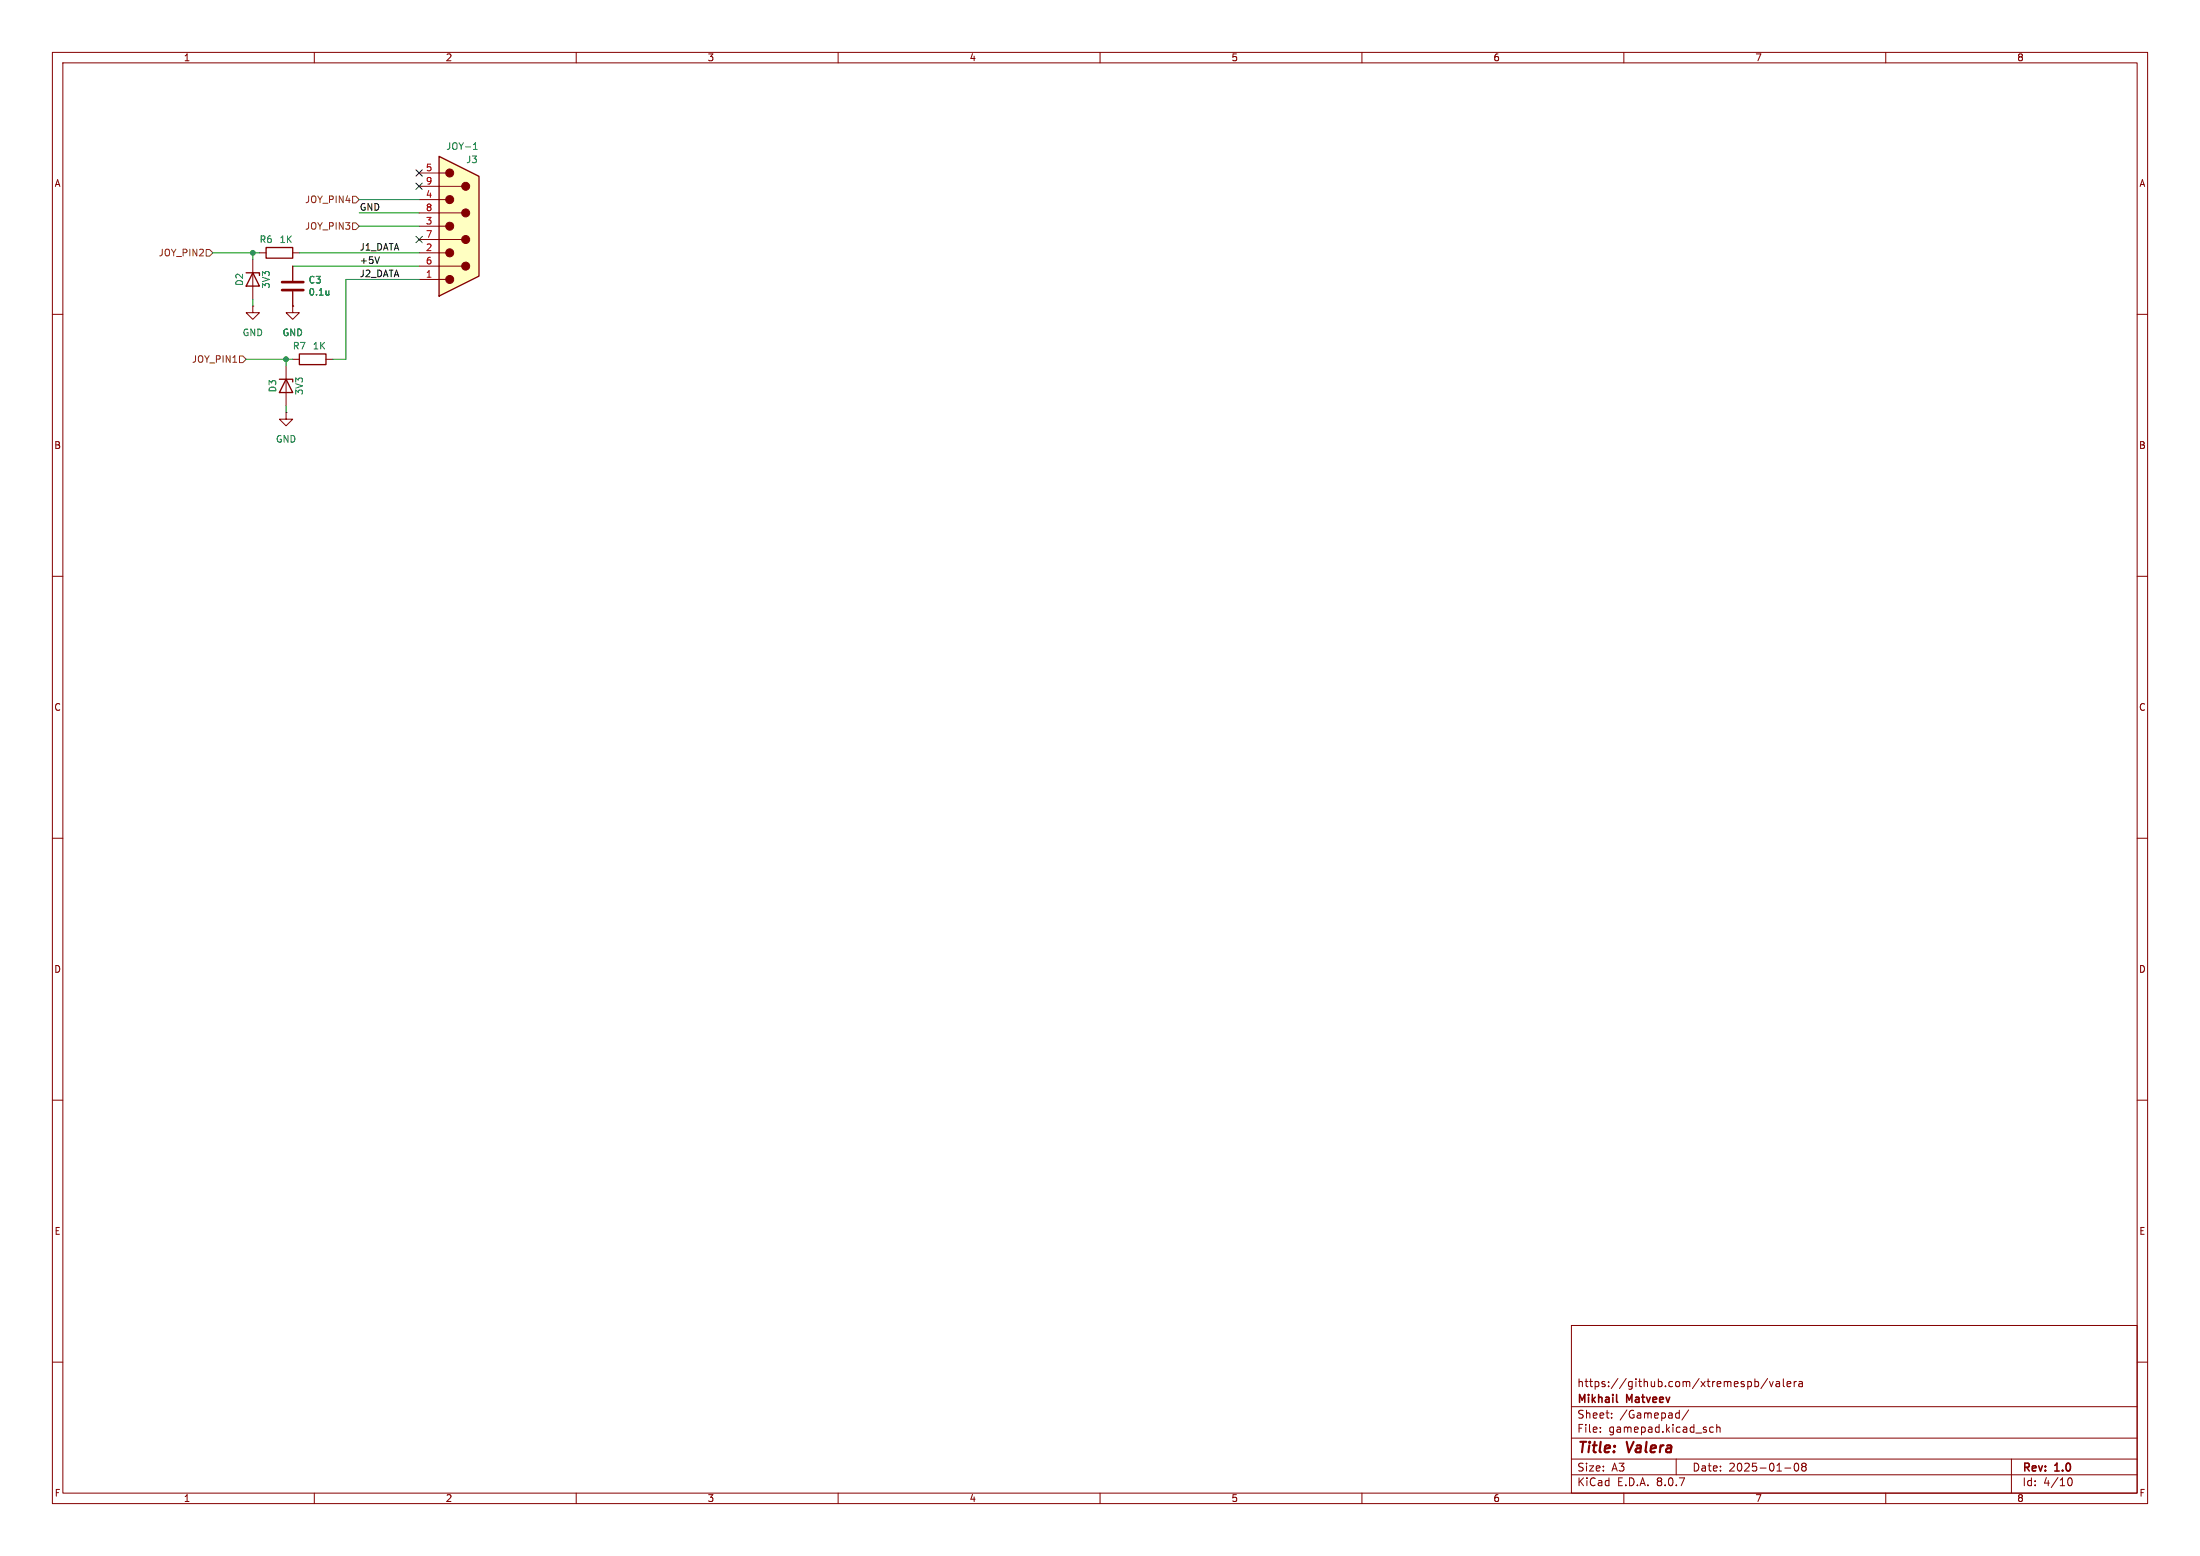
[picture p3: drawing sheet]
<svg xmlns="http://www.w3.org/2000/svg" width="420mm" height="297mm" viewBox="0 0 420 297" stroke-linecap="round" stroke-linejoin="round" font-family="sans-serif">
<g fill="none" stroke="#840000" stroke-width=".19">
<path d="M10 10h400v277h-400zM12 12h396v273h-396zM60 10v2M110 10v2M160 10v2M210 10v2M260 10v2M310 10v2M360 10v2M48.3 58.4v1.3h1.2l-1.2 1.3-1.3-1.3h1.3M48.3 58.4h.1M48.3 49.5v7.7"/>
<path d="M10 60h2M54.6 78.7v1.3h1.3l-1.3 1.3-1.3-1.3h1.3M54.6 78.7h.1M54.6 69.9v7.6M408 60h2M10 110h2M408 110h2M10 160h2M408 160h2M10 210h2M408 210h2M300 253h108v32h-108z"/>
<path d="M10 260h2M300 278.5h108M300 274.5h108M300 268.5h108M305.5 273.2v.2M305.5 272.5v.1M307.7 270.5v.2M307.7 269.8v.1M320 278.5v3M320.2 269.7l.4 .1M320.6 269.2v1.5M320.6 270.6l-.4 .1"/>
<path d="M322.4 269.1l-1.3 1.9M327.1 272.5l-.4-.1-.3 .3 .1 .6h.6M327.7 272.5l.2-.1 .4 .1 .1 .9M327.7 271.9v1.5M335 263.8l.4-.1 .3 .3-.1 .6h-.6M335 263.2v1.5M337.4 263.1l-1.2 1.9M337.8 263.7l.4 1 .3-1M339.1 263.8h.6v.9M339.7 264l-.5 .1a.29 .29 0 0 0-.2 .3 .29 .29 0 0 0 .2 .3l.5-.1M340.4 263.2v1.3l.3 .2M341.2 264.2l.7-.2-.1-.2-.4-.1-.2 .2v.7h.6"/>
<path d="M342.5 263.7v1M342.7 279.4l.2-.1a.8 .8 0 0 1 .5 .7 .8 .8 0 0 1-.5 .8l-.2-.2-.2-.4zM342.9 263.7l-.2 .1-.2 .2M343.4 263.8h.6l.1 .9M344.1 264l-.5 .1a.29 .29 0 0 0-.2 .3 .29 .29 0 0 0 .2 .3l.5-.1M344.2 279.9l-.3-.3 .3-.3 .5 .1 .1 .2-.3 .3M344.2 279.9l-.3 .3 .1 .4 .2 .2 .5-.1 .1-.2-.1-.4-.2-.2M344.2 279.9h.3M384 278.5v6.5M408 260h2M60 285v2M110 285v2"/>
<path d="M160 285v2M210 285v2M260 285v2M300 281.5h108M310 285v2M340.7 280.2h1.2M360 285v2M394.7 282.7l.2-.5 .2-.1a.8 .8 0 0 1 .5 .7 .8 .8 0 0 1-.5 .8l-.2-.2-.2-.4"/>
</g>
<path d="M308.6 267.5l.2 .2" fill="none" stroke="#840000" stroke-width=".3"/>
<path d="M47 52.1h2.5v.5M48.3 52.1l1.2 2.5h-2.5zM53.3 72.4h2.6v.5M54.6 72.4l1.3 2.5h-2.6z" fill="none" stroke="#840000" stroke-width=".25"/>
<path d="M83.8 29.8l7.6 3.9v19l-7.6 3.8z" fill="#ffffc2"/>
<g fill="#840000" stroke="#840000" stroke-width=".19">
<circle cx="85.9" cy="53.3" r=".76"/>
<circle cx="85.9" cy="48.3" r=".76"/>
<circle cx="85.9" cy="43.2" r=".76"/>
<circle cx="85.9" cy="38.1" r=".76"/>
<circle cx="85.9" cy="33" r=".76"/>
<circle cx="88.9" cy="50.8" r=".76"/>
<circle cx="88.9" cy="45.7" r=".76"/>
<circle cx="88.9" cy="40.6" r=".76"/>
<circle cx="88.9" cy="35.6" r=".76"/>
</g>
<g fill="none" stroke="#840000" stroke-width=".19">
<path d="M80 38.1h5.1M80 35.6h8.1M80 33h5.1M49.5 48.3h1.3M55.9 58.4v1.3h1.2l-1.2 1.3-1.3-1.3h1.3M55.9 58.4h.1M55.9 48.3h1.2M55.9 50.8v2.8M55.9 55.6v2.8M80 53.3h5.1M80 50.8h8.1M80 48.3h5.1"/>
<path d="M80 45.7h8.1M80 43.2h5.1M80 40.6h8.1M55.9 68.6h1.2M62.2 68.6h1.3"/>
</g>
<path d="M83.8 29.8l7.6 3.9v19l-7.6 3.8zM50.8 47.2h5.1v2.1h-5.1zM57.1 67.6h5.1v2h-5.1z" fill="none" stroke="#840000" stroke-width=".25"/>
<path d="M90.4 28.5h.7M90.4 27.6l.4-.4v1.3M62.8 55.5v.8M62.8 56.2l-.1 .1" fill="none" stroke="#006464" stroke-width=".19"/>
<path d="M53.8 55.4h4.1M53.8 53.8h4.1" fill="none" stroke="#840000" stroke-width=".51"/>
<path d="M67.3 37.5h.6l.7 .6-.7 .6h-.6zM39.4 47.6h.6l.6 .7-.6 .6h-.6zM67.3 42.5h.6l.7 .7-.7 .6h-.6zM44.5 69.2h.7M45.7 67.9h.7l.6 .7-.6 .6h-.7z" fill="none" stroke="#725600" stroke-width=".19"/>
<path d="M72.4 49l-.4 1.3" fill="none" stroke="#0f0f0f" stroke-width=".19"/>
<path d="M68.6 38.1h11.4M40.6 48.3h8.9M48.3 48.3v1.2M48.3 57.2v1.2M55.9 50.8h24.1M57.1 48.3h22.9M68.6 43.2h11.4M68.6 40.6h11.4M80 53.3h-14v15.3h-2.5M47 68.6h8.9M54.6 68.6v1.3M54.6 77.5v1.2" fill="none" stroke="#009600" stroke-width=".19"/>
<path d="M79.4 35l1.2 1.2M79.4 32.4l1.2 1.2M80.6 35l-1.2 1.2M80.6 32.4l-1.2 1.2M79.4 45.1l1.2 1.2M80.6 45.1l-1.2 1.2" fill="none" stroke="#000084" stroke-width=".19"/>
<g fill="#009600" stroke="#009600" stroke-width=".19">
<circle cx="54.6" cy="68.6" r=".46"/>
<circle cx="48.3" cy="48.3" r=".46"/>
</g>
<g font-size="2.8" fill="#840000">
<text x="301" y="277.9">Title:</text>
<text x="310.6" y="277.9">Valera</text>
</g>
<g font-size="2.1" fill="#840000">
<text x="301" y="268.2">Mikhail</text>
<text x="301" y="265">https://github.com/xtremespb/valera</text>
<text x="310.6" y="268.2">Matveev</text>
<text x="301" y="273.7">File:</text>
<text x="301" y="271">Sheet:</text>
<text x="307.1" y="273.7">gamepad.kicad_sch</text>
<text x="309.2" y="271">/Gamepad/</text>
<text x="301" y="281.1">Size:</text>
<text x="307.6" y="281.1">A3</text>
<text x="323" y="281.1">Date:</text>
<text x="330" y="281.1">2025-01-08</text>
<text x="386" y="281.3">Rev:</text>
<text x="392.4" y="281.3">1.0</text>
<text x="301" y="283.9">KiCad</text>
<text x="308.7" y="283.9">E.D.A.</text>
<text x="316.3" y="283.9">8.0.7</text>
<text x="386" y="283.9">Id:</text>
<text x="390.1" y="283.9">4/10</text>
</g>
<g font-size="1.8" fill="#840000">
<text x="35" y="11.9">1</text>
<text x="85" y="11.9">2</text>
<text x="135" y="11.9">3</text>
<text x="185" y="11.9">4</text>
<text x="235" y="11.9">5</text>
<text x="285" y="11.9">6</text>
<text x="335" y="11.9">7</text>
<text x="385" y="11.9">8</text>
<text x="10.3" y="35.9">A</text>
<text x="408.3" y="35.9">A</text>
<text x="10.3" y="85.9">B</text>
<text x="408.2" y="85.9">B</text>
<text x="10.3" y="135.9">C</text>
<text x="408.2" y="135.9">C</text>
<text x="10.3" y="185.9">D</text>
<text x="408.2" y="185.9">D</text>
<text x="10.3" y="235.9">E</text>
<text x="408.3" y="235.9">E</text>
<text x="10.3" y="285.9">F</text>
<text x="35" y="286.9">1</text>
<text x="85" y="286.9">2</text>
<text x="135" y="286.9">3</text>
<text x="185" y="286.9">4</text>
<text x="235" y="286.9">5</text>
<text x="285" y="286.9">6</text>
<text x="335" y="286.9">7</text>
<text x="385" y="286.9">8</text>
<text x="408.3" y="285.9">F</text>
</g>
<g font-size="1.8" fill="#006464">
<text x="85.1" y="28.8">JOY-1</text>
<text x="88.9" y="31.3">J3</text>
<text x="49.5" y="46.6">R6</text>
<text x="53.3" y="46.6">1K</text>
<text x="46.6" y="54.7" transform="rotate(-90 46.6 54.7)">D2</text>
<text x="51.7" y="55.2" transform="rotate(-90 51.7 55.2)">3V3</text>
<text x="58.8" y="54.3">C3</text>
<text x="58.8" y="56.6">0.1u</text>
<text x="46.2" y="64.4">GND</text>
<text x="53.8" y="64.4">GND</text>
<text x="55.8" y="66.9">R7</text>
<text x="59.6" y="66.9">1K</text>
<text x="52.9" y="75" transform="rotate(-90 52.9 75)">D3</text>
<text x="58" y="75.5" transform="rotate(-90 58 75.5)">3V3</text>
<text x="52.6" y="84.7">GND</text>
</g>
<g font-size="1.8" fill="#a90000">
<text x="81.2" y="32.8">5</text>
<text x="81.2" y="35.3">9</text>
<text x="81.2" y="37.8">4</text>
<text x="81.2" y="40.4">8</text>
<text x="81.2" y="42.9">3</text>
<text x="81.2" y="45.5">7</text>
<text x="81.2" y="53.1">1</text>
<text x="81.2" y="48">2</text>
<text x="81.2" y="50.5">6</text>
</g>
<g font-size="1.8" fill="#725600">
<text x="58.1" y="39">JOY_PIN4</text>
<text x="58.1" y="44">JOY_PIN3</text>
<text x="30.2" y="49.1">JOY_PIN2</text>
<text x="36.6" y="69.4">JOY_PIN1</text>
</g>
<g font-size="1.8" fill="#0f0f0f">
<text x="68.6" y="40.3">GND</text>
<text x="68.6" y="47.9">J1_DATA</text>
<text x="68.6" y="50.5">+5V</text>
<text x="68.6" y="53">J2_DATA</text>
</g>
</svg>
